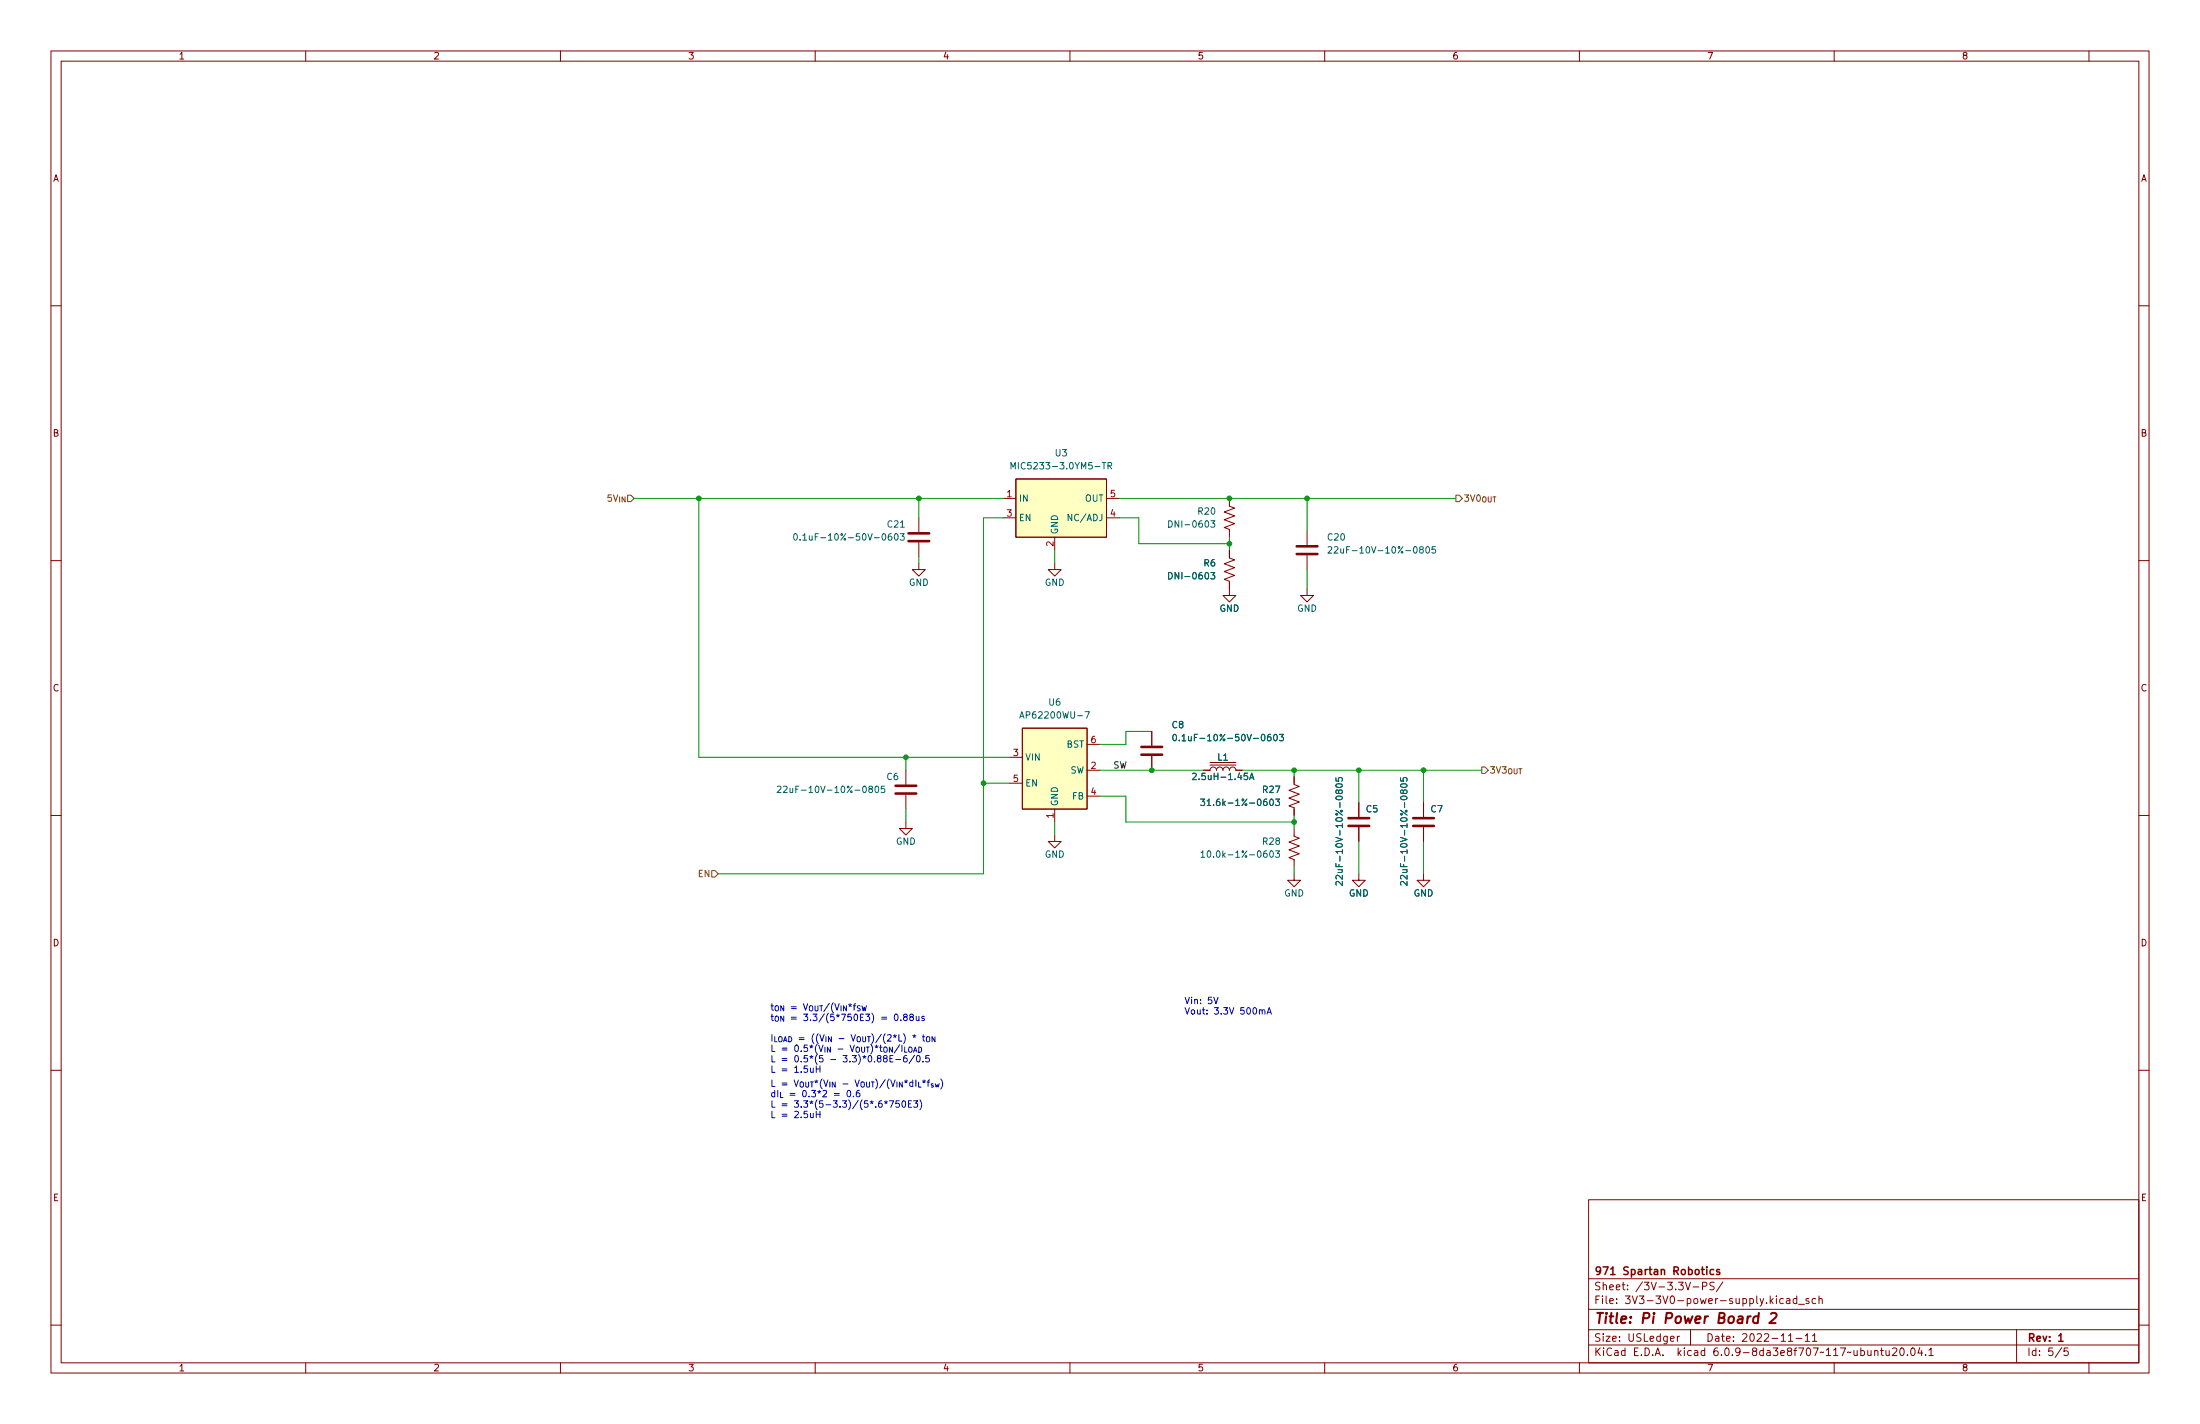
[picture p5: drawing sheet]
(kicad_sch (version 20211123) (generator eeschema)

 (paper "USLedger")

 (title_block
  (title "Pi Power Board 2")
  (date "2022-11-11")
  (rev "1")
  (company "971 Spartan Robotics"))

 (lib_symbols
  (symbol "Device:C" (pin_numbers hide) (pin_names (offset 0.254)) (in_bom yes) (on_board yes)
   (property "Reference" "C" (id 0) (at 0.635 2.54 0) (effects (font (size 1.27 1.27)) (justify left)))
   (property "Value" "C" (id 1) (at 0.635 -2.54 0) (effects (font (size 1.27 1.27)) (justify left)))
   (property "Footprint" "" (id 2) (at 0.9652 -3.81 0) (effects (font (size 1.27 1.27)) hide))
   (property "Datasheet" "~" (id 3) (at 0 0 0) (effects (font (size 1.27 1.27)) hide))
   (symbol "C_0_1"
    (polyline (pts (xy -2.032 -0.762) (xy 2.032 -0.762)) (stroke (width 0.508) (type default) (color 0 0 0 0)) (fill (type none)))
    (polyline (pts (xy -2.032 0.762) (xy 2.032 0.762)) (stroke (width 0.508) (type default) (color 0 0 0 0)) (fill (type none))))
   (symbol "C_1_1"
    (pin passive line (at 0 3.81 270) (length 2.794) (name "~" (effects (font (size 1.27 1.27)))) (number "1" (effects (font (size 1.27 1.27)))))
    (pin passive line (at 0 -3.81 90) (length 2.794) (name "~" (effects (font (size 1.27 1.27)))) (number "2" (effects (font (size 1.27 1.27)))))))
  (symbol "Device:L_Iron" (pin_numbers hide) (pin_names (offset 1.016) hide) (in_bom yes) (on_board yes)
   (property "Reference" "L" (id 0) (at -1.27 0 90) (effects (font (size 1.27 1.27))))
   (property "Value" "L_Iron" (id 1) (at 2.794 0 90) (effects (font (size 1.27 1.27))))
   (property "Footprint" "" (id 2) (at 0 0 0) (effects (font (size 1.27 1.27)) hide))
   (property "Datasheet" "~" (id 3) (at 0 0 0) (effects (font (size 1.27 1.27)) hide))
   (symbol "L_Iron_0_1"
    (arc (start 0 -2.54) (mid 0.635 -1.905) (end 0 -1.27) (stroke (width 0) (type default) (color 0 0 0 0)) (fill (type none)))
    (arc (start 0 -1.27) (mid 0.635 -0.635) (end 0 0) (stroke (width 0) (type default) (color 0 0 0 0)) (fill (type none)))
    (polyline (pts (xy 1.016 2.54) (xy 1.016 -2.54)) (stroke (width 0) (type default) (color 0 0 0 0)) (fill (type none)))
    (polyline (pts (xy 1.524 -2.54) (xy 1.524 2.54)) (stroke (width 0) (type default) (color 0 0 0 0)) (fill (type none)))
    (arc (start 0 0) (mid 0.635 0.635) (end 0 1.27) (stroke (width 0) (type default) (color 0 0 0 0)) (fill (type none)))
    (arc (start 0 1.27) (mid 0.635 1.905) (end 0 2.54) (stroke (width 0) (type default) (color 0 0 0 0)) (fill (type none))))
   (symbol "L_Iron_1_1"
    (pin passive line (at 0 3.81 270) (length 1.27) (name "1" (effects (font (size 1.27 1.27)))) (number "1" (effects (font (size 1.27 1.27)))))
    (pin passive line (at 0 -3.81 90) (length 1.27) (name "2" (effects (font (size 1.27 1.27)))) (number "2" (effects (font (size 1.27 1.27)))))))
  (symbol "Device:R_US" (pin_numbers hide) (pin_names (offset 0)) (in_bom yes) (on_board yes)
   (property "Reference" "R" (id 0) (at 2.54 0 90) (effects (font (size 1.27 1.27))))
   (property "Value" "R_US" (id 1) (at -2.54 0 90) (effects (font (size 1.27 1.27))))
   (property "Footprint" "" (id 2) (at 1.016 -0.254 90) (effects (font (size 1.27 1.27)) hide))
   (property "Datasheet" "~" (id 3) (at 0 0 0) (effects (font (size 1.27 1.27)) hide))
   (symbol "R_US_0_1"
    (polyline (pts (xy 0 -2.286) (xy 0 -2.54)) (stroke (width 0) (type default) (color 0 0 0 0)) (fill (type none)))
    (polyline (pts (xy 0 2.286) (xy 0 2.54)) (stroke (width 0) (type default) (color 0 0 0 0)) (fill (type none)))
    (polyline (pts (xy 0 -0.762) (xy 1.016 -1.143) (xy 0 -1.524) (xy -1.016 -1.905) (xy 0 -2.286)) (stroke (width 0) (type default) (color 0 0 0 0)) (fill (type none)))
    (polyline (pts (xy 0 0.762) (xy 1.016 0.381) (xy 0 0) (xy -1.016 -0.381) (xy 0 -0.762)) (stroke (width 0) (type default) (color 0 0 0 0)) (fill (type none)))
    (polyline (pts (xy 0 2.286) (xy 1.016 1.905) (xy 0 1.524) (xy -1.016 1.143) (xy 0 0.762)) (stroke (width 0) (type default) (color 0 0 0 0)) (fill (type none))))
   (symbol "R_US_1_1"
    (pin passive line (at 0 3.81 270) (length 1.27) (name "~" (effects (font (size 1.27 1.27)))) (number "1" (effects (font (size 1.27 1.27)))))
    (pin passive line (at 0 -3.81 90) (length 1.27) (name "~" (effects (font (size 1.27 1.27)))) (number "2" (effects (font (size 1.27 1.27)))))))
  (symbol "PI-Power-Board:AP62200WU-7" (in_bom yes) (on_board yes)
   (property "Reference" "U" (id 0) (at 0 0 0) (effects (font (size 1.27 1.27))))
   (property "Value" "AP62200WU-7" (id 1) (at 0 0 0) (effects (font (size 1.27 1.27))))
   (property "Footprint" "Package_TO_SOT_SMD:SOT-23-6" (id 2) (at 0 0 0) (effects (font (size 1.27 1.27)) hide))
   (property "Datasheet" "https://www.diodes.com/assets/Datasheets/AP62200_AP62201_AP62200T.pdf" (id 3) (at 0 0 0) (effects (font (size 1.27 1.27)) hide))
   (property "MFG" "Diodes Inc" (id 4) (at 0 0 0) (effects (font (size 1.27 1.27)) hide))
   (property "MFG P/N" "AP62200WU-7" (id 5) (at 0 0 0) (effects (font (size 1.27 1.27)) hide))
   (symbol "AP62200WU-7_0_0"
    (pin output line (at 15.24 -8.255 180) (length 2.54) (name "SW" (effects (font (size 1.27 1.27)))) (number "2" (effects (font (size 1.27 1.27)))))
    (pin power_in line (at -2.54 -5.715 0) (length 2.54) (name "VIN" (effects (font (size 1.27 1.27)))) (number "3" (effects (font (size 1.27 1.27)))))
    (pin input line (at 15.24 -13.335 180) (length 2.54) (name "FB" (effects (font (size 1.27 1.27)))) (number "4" (effects (font (size 1.27 1.27)))))
    (pin input line (at -2.54 -10.795 0) (length 2.54) (name "EN" (effects (font (size 1.27 1.27)))) (number "5" (effects (font (size 1.27 1.27)))))
    (pin passive line (at 15.24 -3.175 180) (length 2.54) (name "BST" (effects (font (size 1.27 1.27)))) (number "6" (effects (font (size 1.27 1.27))))))
   (symbol "AP62200WU-7_0_1"
    (rectangle (start 0 0) (end 12.7 -15.875) (stroke (width 0) (type default) (color 0 0 0 0)) (fill (type background))))
   (symbol "AP62200WU-7_1_1"
    (pin passive line (at 6.35 -18.415 90) (length 2.54) (name "GND" (effects (font (size 1.27 1.27)))) (number "1" (effects (font (size 1.27 1.27)))))))
  (symbol "PI-Power-Board:MIC5233-3.0YM5-TR" (in_bom yes) (on_board yes)
   (property "Reference" "U" (id 0) (at 0 0 0) (effects (font (size 1.27 1.27))))
   (property "Value" "MIC5233-3.0YM5-TR" (id 1) (at 0 0 0) (effects (font (size 1.27 1.27))))
   (property "Footprint" "Package_TO_SOT_SMD:SOT-23-5" (id 2) (at 0 0 0) (effects (font (size 1.27 1.27)) hide))
   (property "Datasheet" "https://ww1.microchip.com/downloads/aemDocuments/documents/OTH/ProductDocuments/DataSheets/MIC5233-Data-Sheet-DS20006033D.pdf" (id 3) (at 0 0 0) (effects (font (size 1.27 1.27)) hide))
   (property "MFG" "Microchip" (id 4) (at 0 0 0) (effects (font (size 1.27 1.27)) hide))
   (property "MFG P/N" "MIC5233-3.0YM5-TR" (id 5) (at 0 0 0) (effects (font (size 1.27 1.27)) hide))
   (symbol "MIC5233-3.0YM5-TR_0_1"
    (rectangle (start 0 0) (end 17.78 -11.43) (stroke (width 0) (type default) (color 0 0 0 0)) (fill (type background))))
   (symbol "MIC5233-3.0YM5-TR_1_1"
    (pin power_in line (at -2.54 -3.81 0) (length 2.54) (name "IN" (effects (font (size 1.27 1.27)))) (number "1" (effects (font (size 1.27 1.27)))))
    (pin passive line (at 7.62 -13.97 90) (length 2.54) (name "GND" (effects (font (size 1.27 1.27)))) (number "2" (effects (font (size 1.27 1.27)))))
    (pin input line (at -2.54 -7.62 0) (length 2.54) (name "EN" (effects (font (size 1.27 1.27)))) (number "3" (effects (font (size 1.27 1.27)))))
    (pin power_in line (at 20.32 -7.62 180) (length 2.54) (name "NC/ADJ" (effects (font (size 1.27 1.27)))) (number "4" (effects (font (size 1.27 1.27)))))
    (pin power_out line (at 20.32 -3.81 180) (length 2.54) (name "OUT" (effects (font (size 1.27 1.27)))) (number "5" (effects (font (size 1.27 1.27)))))))
  (symbol "power:GND" (power) (pin_names (offset 0)) (in_bom yes) (on_board yes)
   (property "Reference" "#PWR" (id 0) (at 0 -6.35 0) (effects (font (size 1.27 1.27)) hide))
   (property "Value" "GND" (id 1) (at 0 -3.81 0) (effects (font (size 1.27 1.27))))
   (property "Footprint" "" (id 2) (at 0 0 0) (effects (font (size 1.27 1.27)) hide))
   (property "Datasheet" "" (id 3) (at 0 0 0) (effects (font (size 1.27 1.27)) hide))
   (symbol "GND_0_1"
    (polyline (pts (xy 0 0) (xy 0 -1.27) (xy 1.27 -1.27) (xy 0 -2.54) (xy -1.27 -1.27) (xy 0 -1.27)) (stroke (width 0) (type default) (color 0 0 0 0)) (fill (type none))))
   (symbol "GND_1_1"
    (pin power_in line (at 0 0 270) (length 0) hide (name "GND" (effects (font (size 1.27 1.27)))) (number "1" (effects (font (size 1.27 1.27))))))))

 (junction (at 137.16 97.79) (diameter 0) (color 0 0 0 0))
 (junction (at 241.3 106.68) (diameter 0) (color 0 0 0 0))
 (junction (at 226.06 151.13) (diameter 0) (color 0 0 0 0))
 (junction (at 177.8 148.59) (diameter 0) (color 0 0 0 0))
 (junction (at 279.4 151.13) (diameter 0) (color 0 0 0 0))
 (junction (at 254 161.29) (diameter 0) (color 0 0 0 0))
 (junction (at 254 151.13) (diameter 0) (color 0 0 0 0))
 (junction (at 241.3 97.79) (diameter 0) (color 0 0 0 0))
 (junction (at 266.7 151.13) (diameter 0) (color 0 0 0 0))
 (junction (at 193.04 153.67) (diameter 0) (color 0 0 0 0))
 (junction (at 180.34 97.79) (diameter 0) (color 0 0 0 0))
 (junction (at 256.54 97.79) (diameter 0) (color 0 0 0 0))

 (wire (pts (xy 279.4 151.13) (xy 279.4 157.48)) (stroke (width 0) (type default) (color 0 0 0 0)))
 (wire (pts (xy 279.4 165.1) (xy 279.4 171.45)) (stroke (width 0) (type default) (color 0 0 0 0)))
 (wire (pts (xy 256.54 97.79) (xy 256.54 104.14)) (stroke (width 0) (type default) (color 0 0 0 0)))
 (wire (pts (xy 219.71 97.79) (xy 241.3 97.79)) (stroke (width 0) (type default) (color 0 0 0 0)))
 (wire (pts (xy 219.71 101.6) (xy 223.52 101.6)) (stroke (width 0) (type default) (color 0 0 0 0)))
 (wire (pts (xy 220.98 156.21) (xy 220.98 161.29)) (stroke (width 0) (type default) (color 0 0 0 0)))
 (wire (pts (xy 254 151.13) (xy 254 152.4)) (stroke (width 0) (type default) (color 0 0 0 0)))
 (wire (pts (xy 180.34 97.79) (xy 180.34 101.6)) (stroke (width 0) (type default) (color 0 0 0 0)))
 (wire (pts (xy 243.84 151.13) (xy 254 151.13)) (stroke (width 0) (type default) (color 0 0 0 0)))
 (wire (pts (xy 124.46 97.79) (xy 137.16 97.79)) (stroke (width 0) (type default) (color 0 0 0 0)))
 (wire (pts (xy 180.34 97.79) (xy 196.85 97.79)) (stroke (width 0) (type default) (color 0 0 0 0)))
 (wire (pts (xy 177.8 158.75) (xy 177.8 161.29)) (stroke (width 0) (type default) (color 0 0 0 0)))
 (wire (pts (xy 215.9 156.21) (xy 220.98 156.21)) (stroke (width 0) (type default) (color 0 0 0 0)))
 (wire (pts (xy 254 160.02) (xy 254 161.29)) (stroke (width 0) (type default) (color 0 0 0 0)))
 (wire (pts (xy 220.98 146.05) (xy 220.98 143.51)) (stroke (width 0) (type default) (color 0 0 0 0)))
 (wire (pts (xy 215.9 151.13) (xy 226.06 151.13)) (stroke (width 0) (type default) (color 0 0 0 0)))
 (wire (pts (xy 177.8 151.13) (xy 177.8 148.59)) (stroke (width 0) (type default) (color 0 0 0 0)))
 (wire (pts (xy 220.98 146.05) (xy 215.9 146.05)) (stroke (width 0) (type default) (color 0 0 0 0)))
 (wire (pts (xy 256.54 97.79) (xy 285.75 97.79)) (stroke (width 0) (type default) (color 0 0 0 0)))
 (wire (pts (xy 266.7 165.1) (xy 266.7 171.45)) (stroke (width 0) (type default) (color 0 0 0 0)))
 (wire (pts (xy 177.8 148.59) (xy 198.12 148.59)) (stroke (width 0) (type default) (color 0 0 0 0)))
 (wire (pts (xy 256.54 111.76) (xy 256.54 115.57)) (stroke (width 0) (type default) (color 0 0 0 0)))
 (wire (pts (xy 241.3 106.68) (xy 241.3 107.95)) (stroke (width 0) (type default) (color 0 0 0 0)))
 (wire (pts (xy 220.98 161.29) (xy 254 161.29)) (stroke (width 0) (type default) (color 0 0 0 0)))
 (wire (pts (xy 254 151.13) (xy 266.7 151.13)) (stroke (width 0) (type default) (color 0 0 0 0)))
 (wire (pts (xy 207.01 163.83) (xy 207.01 161.29)) (stroke (width 0) (type default) (color 0 0 0 0)))
 (wire (pts (xy 137.16 97.79) (xy 137.16 148.59)) (stroke (width 0) (type default) (color 0 0 0 0)))
 (wire (pts (xy 266.7 151.13) (xy 266.7 157.48)) (stroke (width 0) (type default) (color 0 0 0 0)))
 (wire (pts (xy 196.85 101.6) (xy 193.04 101.6)) (stroke (width 0) (type default) (color 0 0 0 0)))
 (wire (pts (xy 266.7 151.13) (xy 279.4 151.13)) (stroke (width 0) (type default) (color 0 0 0 0)))
 (wire (pts (xy 180.34 109.22) (xy 180.34 110.49)) (stroke (width 0) (type default) (color 0 0 0 0)))
 (wire (pts (xy 140.97 171.45) (xy 193.04 171.45)) (stroke (width 0) (type default) (color 0 0 0 0)))
 (wire (pts (xy 223.52 101.6) (xy 223.52 106.68)) (stroke (width 0) (type default) (color 0 0 0 0)))
 (wire (pts (xy 207.01 110.49) (xy 207.01 107.95)) (stroke (width 0) (type default) (color 0 0 0 0)))
 (wire (pts (xy 254 170.18) (xy 254 171.45)) (stroke (width 0) (type default) (color 0 0 0 0)))
 (wire (pts (xy 193.04 153.67) (xy 193.04 171.45)) (stroke (width 0) (type default) (color 0 0 0 0)))
 (wire (pts (xy 137.16 148.59) (xy 177.8 148.59)) (stroke (width 0) (type default) (color 0 0 0 0)))
 (wire (pts (xy 198.12 153.67) (xy 193.04 153.67)) (stroke (width 0) (type default) (color 0 0 0 0)))
 (wire (pts (xy 254 161.29) (xy 254 162.56)) (stroke (width 0) (type default) (color 0 0 0 0)))
 (wire (pts (xy 241.3 97.79) (xy 256.54 97.79)) (stroke (width 0) (type default) (color 0 0 0 0)))
 (wire (pts (xy 220.98 143.51) (xy 226.06 143.51)) (stroke (width 0) (type default) (color 0 0 0 0)))
 (wire (pts (xy 137.16 97.79) (xy 180.34 97.79)) (stroke (width 0) (type default) (color 0 0 0 0)))
 (wire (pts (xy 226.06 151.13) (xy 236.22 151.13)) (stroke (width 0) (type default) (color 0 0 0 0)))
 (wire (pts (xy 241.3 105.41) (xy 241.3 106.68)) (stroke (width 0) (type default) (color 0 0 0 0)))
 (wire (pts (xy 223.52 106.68) (xy 241.3 106.68)) (stroke (width 0) (type default) (color 0 0 0 0)))
 (wire (pts (xy 193.04 101.6) (xy 193.04 153.67)) (stroke (width 0) (type default) (color 0 0 0 0)))
 (wire (pts (xy 279.4 151.13) (xy 290.83 151.13)) (stroke (width 0) (type default) (color 0 0 0 0)))

 (text "Vin: 5V\nVout: 3.3V 500mA" (at 232.41 199.39 0) (effects (font (size 1.27 1.27)) (justify left bottom)))
 (text "I_{LOAD} = ((V_{IN} - V_{OUT})/(2*L) * t_{ON}\nL = 0.5*(V_{IN} - V_{OUT})*t_{ON}/I_{LOAD}\nL = 0.5*(5 - 3.3)*0.88E-6/0.5\nL = 1.5uH" (at 151.13 210.82 0) (effects (font (size 1.27 1.27)) (justify left bottom)))
 (text "L = V_{OUT}*(V_{IN} - V_{OUT})/(V_{IN}*dI_{L}*f_{sw})\ndI_{L} = 0.3*2 = 0.6\nL = 3.3*(5-3.3)/(5*.6*750E3)\nL = 2.5uH" (at 151.13 219.71 0) (effects (font (size 1.27 1.27)) (justify left bottom)))
 (text "t_{ON} = V_{OUT}/(V_{IN}*f_{SW}\nt_{ON} = 3.3/(5*750E3) = 0.88us" (at 151.13 200.66 0) (effects (font (size 1.27 1.27)) (justify left bottom)))

 (label "SW" (at 218.44 151.13 0) (effects (font (size 1.27 1.27)) (justify left bottom)))

 (hierarchical_label "EN" (shape input) (at 140.97 171.45 180) (effects (font (size 1.27 1.27)) (justify right)))
 (hierarchical_label "3V3_{OUT}" (shape output) (at 290.83 151.13 0) (effects (font (size 1.27 1.27)) (justify left)))
 (hierarchical_label "5V_{IN}" (shape input) (at 124.46 97.79 180) (effects (font (size 1.27 1.27)) (justify right)))
 (hierarchical_label "3V0_{OUT}" (shape output) (at 285.75 97.79 0) (effects (font (size 1.27 1.27)) (justify left)))

 (symbol (lib_id "Device:R_US") (at 254 166.37 0) (unit 1) (in_bom yes) (on_board yes)
  (property "Reference" "R28" (id 0) (at 251.46 165.1 0) (effects (font (size 1.27 1.27)) (justify right)))
  (property "Value" "10.0k-1%-0603" (id 1) (at 251.46 167.64 0) (effects (font (size 1.27 1.27)) (justify right)))
  (property "Footprint" "Resistor_SMD:R_0603_1608Metric" (id 2) (at 255.016 166.624 90) (effects (font (size 1.27 1.27)) hide))
  (property "Datasheet" "~" (id 3) (at 254 166.37 0) (effects (font (size 1.27 1.27)) hide))
  (property "MFG" "Yageo" (id 4) (at 254 166.37 0) (effects (font (size 1.27 1.27)) hide))
  (property "MFG P/N" "RC0603FR-0710KL" (id 5) (at 254 166.37 0) (effects (font (size 1.27 1.27)) hide)) (pin "1") (pin "2"))

 (symbol (lib_id "Device:R_US") (at 254 156.21 0) (unit 1) (in_bom yes) (on_board yes)
  (property "Reference" "R27" (id 0) (at 251.46 154.94 0) (effects (font (size 1.27 1.27)) (justify right)))
  (property "Value" "31.6k-1%-0603" (id 1) (at 251.46 157.48 0) (effects (font (size 1.27 1.27)) (justify right)))
  (property "Footprint" "Resistor_SMD:R_0603_1608Metric" (id 2) (at 255.016 156.464 90) (effects (font (size 1.27 1.27)) hide))
  (property "Datasheet" "~" (id 3) (at 254 156.21 0) (effects (font (size 1.27 1.27)) hide))
  (property "MFG" "Stackpole Electronics Inc" (id 4) (at 254 156.21 0) (effects (font (size 1.27 1.27)) hide))
  (property "MFG P/N" "RMCF0603FT31K6" (id 5) (at 254 156.21 0) (effects (font (size 1.27 1.27)) hide)) (pin "1") (pin "2"))

 (symbol (lib_id "PI-Power-Board:AP62200WU-7") (at 200.66 142.875 0) (unit 1) (in_bom yes) (on_board yes) (fields_autoplaced)
  (property "Reference" "U6" (id 0) (at 207.01 137.795 0))
  (property "Value" "AP62200WU-7" (id 1) (at 207.01 140.335 0))
  (property "Footprint" "Package_TO_SOT_SMD:TSOT-23-6" (id 2) (at 200.66 142.875 0) (effects (font (size 1.27 1.27)) hide))
  (property "Datasheet" "https://www.diodes.com/assets/Datasheets/AP62200_AP62201_AP62200T.pdf" (id 3) (at 200.66 142.875 0) (effects (font (size 1.27 1.27)) hide))
  (property "MFG" "Diodes Inc" (id 4) (at 200.66 142.875 0) (effects (font (size 1.27 1.27)) hide))
  (property "MFG P/N" "AP62200WU-7" (id 5) (at 200.66 142.875 0) (effects (font (size 1.27 1.27)) hide)) (pin "2") (pin "3") (pin "4") (pin "5") (pin "6") (pin "1"))

 (symbol (lib_id "power:GND") (at 180.34 110.49 0) (unit 1) (in_bom yes) (on_board yes)
  (property "Reference" "#PWR056" (id 0) (at 180.34 116.84 0) (effects (font (size 1.27 1.27)) hide))
  (property "Value" "GND" (id 1) (at 180.34 114.3 0))
  (property "Footprint" "" (id 2) (at 180.34 110.49 0) (effects (font (size 1.27 1.27)) hide))
  (property "Datasheet" "" (id 3) (at 180.34 110.49 0) (effects (font (size 1.27 1.27)) hide)) (pin "1"))

 (symbol (lib_id "power:GND") (at 279.4 171.45 0) (unit 1) (in_bom yes) (on_board yes)
  (property "Reference" "#PWR063" (id 0) (at 279.4 177.8 0) (effects (font (size 1.27 1.27)) hide))
  (property "Value" "GND" (id 1) (at 279.4 175.26 0))
  (property "Footprint" "" (id 2) (at 279.4 171.45 0) (effects (font (size 1.27 1.27)) hide))
  (property "Datasheet" "" (id 3) (at 279.4 171.45 0) (effects (font (size 1.27 1.27)) hide)) (pin "1"))

 (symbol (lib_id "Device:C") (at 177.8 154.94 0) (unit 1) (in_bom yes) (on_board yes)
  (property "Reference" "C6" (id 0) (at 176.53 152.4 0) (effects (font (size 1.27 1.27)) (justify right)))
  (property "Value" "22uF-10V-10%-0805" (id 1) (at 173.99 154.94 0) (effects (font (size 1.27 1.27)) (justify right)))
  (property "Footprint" "Capacitor_SMD:C_0805_2012Metric" (id 2) (at 178.7652 158.75 0) (effects (font (size 1.27 1.27)) hide))
  (property "Datasheet" "~" (id 3) (at 177.8 154.94 0) (effects (font (size 1.27 1.27)) hide))
  (property "MFG" "Samsung Electro-Mechanics" (id 4) (at 177.8 154.94 0) (effects (font (size 1.27 1.27)) hide))
  (property "MFG P/N" "CL21A226KPCLRNC" (id 5) (at 177.8 154.94 0) (effects (font (size 1.27 1.27)) hide)) (pin "1") (pin "2"))

 (symbol (lib_id "Device:R_US") (at 241.3 101.6 0) (unit 1) (in_bom yes) (on_board yes)
  (property "Reference" "R20" (id 0) (at 238.76 100.33 0) (effects (font (size 1.27 1.27)) (justify right)))
  (property "Value" "DNI-0603" (id 1) (at 238.76 102.87 0) (effects (font (size 1.27 1.27)) (justify right)))
  (property "Footprint" "Resistor_SMD:R_0603_1608Metric" (id 2) (at 242.316 101.854 90) (effects (font (size 1.27 1.27)) hide))
  (property "Datasheet" "~" (id 3) (at 241.3 101.6 0) (effects (font (size 1.27 1.27)) hide)) (pin "1") (pin "2"))

 (symbol (lib_id "power:GND") (at 207.01 163.83 0) (unit 1) (in_bom yes) (on_board yes)
  (property "Reference" "#PWR058" (id 0) (at 207.01 170.18 0) (effects (font (size 1.27 1.27)) hide))
  (property "Value" "GND" (id 1) (at 207.01 167.64 0))
  (property "Footprint" "" (id 2) (at 207.01 163.83 0) (effects (font (size 1.27 1.27)) hide))
  (property "Datasheet" "" (id 3) (at 207.01 163.83 0) (effects (font (size 1.27 1.27)) hide)) (pin "1"))

 (symbol (lib_id "power:GND") (at 266.7 171.45 0) (unit 1) (in_bom yes) (on_board yes)
  (property "Reference" "#PWR062" (id 0) (at 266.7 177.8 0) (effects (font (size 1.27 1.27)) hide))
  (property "Value" "GND" (id 1) (at 266.7 175.26 0))
  (property "Footprint" "" (id 2) (at 266.7 171.45 0) (effects (font (size 1.27 1.27)) hide))
  (property "Datasheet" "" (id 3) (at 266.7 171.45 0) (effects (font (size 1.27 1.27)) hide)) (pin "1"))

 (symbol (lib_id "power:GND") (at 254 171.45 0) (unit 1) (in_bom yes) (on_board yes)
  (property "Reference" "#PWR060" (id 0) (at 254 177.8 0) (effects (font (size 1.27 1.27)) hide))
  (property "Value" "GND" (id 1) (at 254 175.26 0))
  (property "Footprint" "" (id 2) (at 254 171.45 0) (effects (font (size 1.27 1.27)) hide))
  (property "Datasheet" "" (id 3) (at 254 171.45 0) (effects (font (size 1.27 1.27)) hide)) (pin "1"))

 (symbol (lib_id "Device:C") (at 266.7 161.29 0) (unit 1) (in_bom yes) (on_board yes)
  (property "Reference" "C5" (id 0) (at 267.97 158.75 0) (effects (font (size 1.27 1.27)) (justify left)))
  (property "Value" "22uF-10V-10%-0805" (id 1) (at 262.89 173.99 90) (effects (font (size 1.27 1.27)) (justify left)))
  (property "Footprint" "Capacitor_SMD:C_0805_2012Metric" (id 2) (at 267.6652 165.1 0) (effects (font (size 1.27 1.27)) hide))
  (property "Datasheet" "~" (id 3) (at 266.7 161.29 0) (effects (font (size 1.27 1.27)) hide))
  (property "MFG" "Samsung Electro-Mechanics" (id 4) (at 266.7 161.29 0) (effects (font (size 1.27 1.27)) hide))
  (property "MFG P/N" "CL21A226KPCLRNC" (id 5) (at 266.7 161.29 0) (effects (font (size 1.27 1.27)) hide)) (pin "1") (pin "2"))

 (symbol (lib_id "Device:C") (at 279.4 161.29 0) (unit 1) (in_bom yes) (on_board yes)
  (property "Reference" "C7" (id 0) (at 280.67 158.75 0) (effects (font (size 1.27 1.27)) (justify left)))
  (property "Value" "22uF-10V-10%-0805" (id 1) (at 275.59 173.99 90) (effects (font (size 1.27 1.27)) (justify left)))
  (property "Footprint" "Capacitor_SMD:C_0805_2012Metric" (id 2) (at 280.3652 165.1 0) (effects (font (size 1.27 1.27)) hide))
  (property "Datasheet" "~" (id 3) (at 279.4 161.29 0) (effects (font (size 1.27 1.27)) hide))
  (property "MFG" "Samsung Electro-Mechanics" (id 4) (at 279.4 161.29 0) (effects (font (size 1.27 1.27)) hide))
  (property "MFG P/N" "CL21A226KPCLRNC" (id 5) (at 279.4 161.29 0) (effects (font (size 1.27 1.27)) hide)) (pin "1") (pin "2"))

 (symbol (lib_id "Device:R_US") (at 241.3 111.76 0) (unit 1) (in_bom yes) (on_board yes)
  (property "Reference" "R6" (id 0) (at 238.76 110.49 0) (effects (font (size 1.27 1.27)) (justify right)))
  (property "Value" "DNI-0603" (id 1) (at 238.76 113.03 0) (effects (font (size 1.27 1.27)) (justify right)))
  (property "Footprint" "Resistor_SMD:R_0603_1608Metric" (id 2) (at 242.316 112.014 90) (effects (font (size 1.27 1.27)) hide))
  (property "Datasheet" "~" (id 3) (at 241.3 111.76 0) (effects (font (size 1.27 1.27)) hide)) (pin "1") (pin "2"))

 (symbol (lib_id "power:GND") (at 177.8 161.29 0) (unit 1) (in_bom yes) (on_board yes)
  (property "Reference" "#PWR055" (id 0) (at 177.8 167.64 0) (effects (font (size 1.27 1.27)) hide))
  (property "Value" "GND" (id 1) (at 177.8 165.1 0))
  (property "Footprint" "" (id 2) (at 177.8 161.29 0) (effects (font (size 1.27 1.27)) hide))
  (property "Datasheet" "" (id 3) (at 177.8 161.29 0) (effects (font (size 1.27 1.27)) hide)) (pin "1"))

 (symbol (lib_id "PI-Power-Board:MIC5233-3.0YM5-TR") (at 199.39 93.98 0) (unit 1) (in_bom yes) (on_board yes) (fields_autoplaced)
  (property "Reference" "U3" (id 0) (at 208.28 88.9 0))
  (property "Value" "MIC5233-3.0YM5-TR" (id 1) (at 208.28 91.44 0))
  (property "Footprint" "Package_TO_SOT_SMD:SOT-23-5" (id 2) (at 199.39 93.98 0) (effects (font (size 1.27 1.27)) hide))
  (property "Datasheet" "https://ww1.microchip.com/downloads/aemDocuments/documents/OTH/ProductDocuments/DataSheets/MIC5233-Data-Sheet-DS20006033D.pdf" (id 3) (at 199.39 93.98 0) (effects (font (size 1.27 1.27)) hide))
  (property "MFG" "Microchip" (id 4) (at 199.39 93.98 0) (effects (font (size 1.27 1.27)) hide))
  (property "MFG P/N" "MIC5233-3.0YM5-TR" (id 5) (at 199.39 93.98 0) (effects (font (size 1.27 1.27)) hide)) (pin "1") (pin "2") (pin "3") (pin "4") (pin "5"))

 (symbol (lib_id "power:GND") (at 256.54 115.57 0) (unit 1) (in_bom yes) (on_board yes)
  (property "Reference" "#PWR061" (id 0) (at 256.54 121.92 0) (effects (font (size 1.27 1.27)) hide))
  (property "Value" "GND" (id 1) (at 256.54 119.38 0))
  (property "Footprint" "" (id 2) (at 256.54 115.57 0) (effects (font (size 1.27 1.27)) hide))
  (property "Datasheet" "" (id 3) (at 256.54 115.57 0) (effects (font (size 1.27 1.27)) hide)) (pin "1"))

 (symbol (lib_id "power:GND") (at 207.01 110.49 0) (unit 1) (in_bom yes) (on_board yes)
  (property "Reference" "#PWR057" (id 0) (at 207.01 116.84 0) (effects (font (size 1.27 1.27)) hide))
  (property "Value" "GND" (id 1) (at 207.01 114.3 0))
  (property "Footprint" "" (id 2) (at 207.01 110.49 0) (effects (font (size 1.27 1.27)) hide))
  (property "Datasheet" "" (id 3) (at 207.01 110.49 0) (effects (font (size 1.27 1.27)) hide)) (pin "1"))

 (symbol (lib_id "Device:C") (at 256.54 107.95 0) (unit 1) (in_bom yes) (on_board yes)
  (property "Reference" "C20" (id 0) (at 260.35 105.41 0) (effects (font (size 1.27 1.27)) (justify left)))
  (property "Value" "22uF-10V-10%-0805" (id 1) (at 260.35 107.95 0) (effects (font (size 1.27 1.27)) (justify left)))
  (property "Footprint" "Capacitor_SMD:C_0805_2012Metric" (id 2) (at 257.5052 111.76 0) (effects (font (size 1.27 1.27)) hide))
  (property "Datasheet" "~" (id 3) (at 256.54 107.95 0) (effects (font (size 1.27 1.27)) hide))
  (property "MFG" "Samsung Electro-Mechanics" (id 4) (at 256.54 107.95 0) (effects (font (size 1.27 1.27)) hide))
  (property "MFG P/N" "CL21A226KPCLRNC" (id 5) (at 256.54 107.95 0) (effects (font (size 1.27 1.27)) hide)) (pin "1") (pin "2"))

 (symbol (lib_id "Device:L_Iron") (at 240.03 151.13 90) (unit 1) (in_bom yes) (on_board yes)
  (property "Reference" "L1" (id 0) (at 240.03 148.59 90))
  (property "Value" "2.5uH-1.45A" (id 1) (at 240.03 152.4 90))
  (property "Footprint" "PI-Power-Board:WE-TPC-744031002" (id 2) (at 240.03 151.13 0) (effects (font (size 1.27 1.27)) hide))
  (property "Datasheet" "https://www.we-online.com/katalog/datasheet/744031002.pdf" (id 3) (at 240.03 151.13 0) (effects (font (size 1.27 1.27)) hide))
  (property "MFG" "Wurth Electronik" (id 4) (at 240.03 151.13 90) (effects (font (size 1.27 1.27)) hide))
  (property "MFG P/N" "744031002" (id 5) (at 240.03 151.13 90) (effects (font (size 1.27 1.27)) hide)) (pin "1") (pin "2"))

 (symbol (lib_id "Device:C") (at 226.06 147.32 0) (unit 1) (in_bom yes) (on_board yes)
  (property "Reference" "C8" (id 0) (at 229.87 142.24 0) (effects (font (size 1.27 1.27)) (justify left)))
  (property "Value" "0.1uF-10%-50V-0603" (id 1) (at 229.87 144.78 0) (effects (font (size 1.27 1.27)) (justify left)))
  (property "Footprint" "Capacitor_SMD:C_0603_1608Metric" (id 2) (at 227.0252 151.13 0) (effects (font (size 1.27 1.27)) hide))
  (property "Datasheet" "~" (id 3) (at 226.06 147.32 0) (effects (font (size 1.27 1.27)) hide))
  (property "MFG" "Samsung Electro-Mechanics" (id 4) (at 226.06 147.32 0) (effects (font (size 1.27 1.27)) hide))
  (property "MFG P/N" "CL10B104KB8NNNC" (id 5) (at 226.06 147.32 0) (effects (font (size 1.27 1.27)) hide)) (pin "1") (pin "2"))

 (symbol (lib_id "power:GND") (at 241.3 115.57 0) (unit 1) (in_bom yes) (on_board yes)
  (property "Reference" "#PWR059" (id 0) (at 241.3 121.92 0) (effects (font (size 1.27 1.27)) hide))
  (property "Value" "GND" (id 1) (at 241.3 119.38 0))
  (property "Footprint" "" (id 2) (at 241.3 115.57 0) (effects (font (size 1.27 1.27)) hide))
  (property "Datasheet" "" (id 3) (at 241.3 115.57 0) (effects (font (size 1.27 1.27)) hide)) (pin "1"))

 (symbol (lib_id "Device:C") (at 180.34 105.41 0) (mirror y) (unit 1) (in_bom yes) (on_board yes)
  (property "Reference" "C21" (id 0) (at 177.8 102.87 0) (effects (font (size 1.27 1.27)) (justify left)))
  (property "Value" "0.1uF-10%-50V-0603" (id 1) (at 177.8 105.41 0) (effects (font (size 1.27 1.27)) (justify left)))
  (property "Footprint" "Capacitor_SMD:C_0603_1608Metric" (id 2) (at 179.3748 109.22 0) (effects (font (size 1.27 1.27)) hide))
  (property "Datasheet" "~" (id 3) (at 180.34 105.41 0) (effects (font (size 1.27 1.27)) hide))
  (property "MFG" "Samsung Electro-Mechanics" (id 4) (at 180.34 105.41 0) (effects (font (size 1.27 1.27)) hide))
  (property "MFG P/N" "CL10B104KB8NNNC" (id 5) (at 180.34 105.41 0) (effects (font (size 1.27 1.27)) hide)) (pin "1") (pin "2")))
